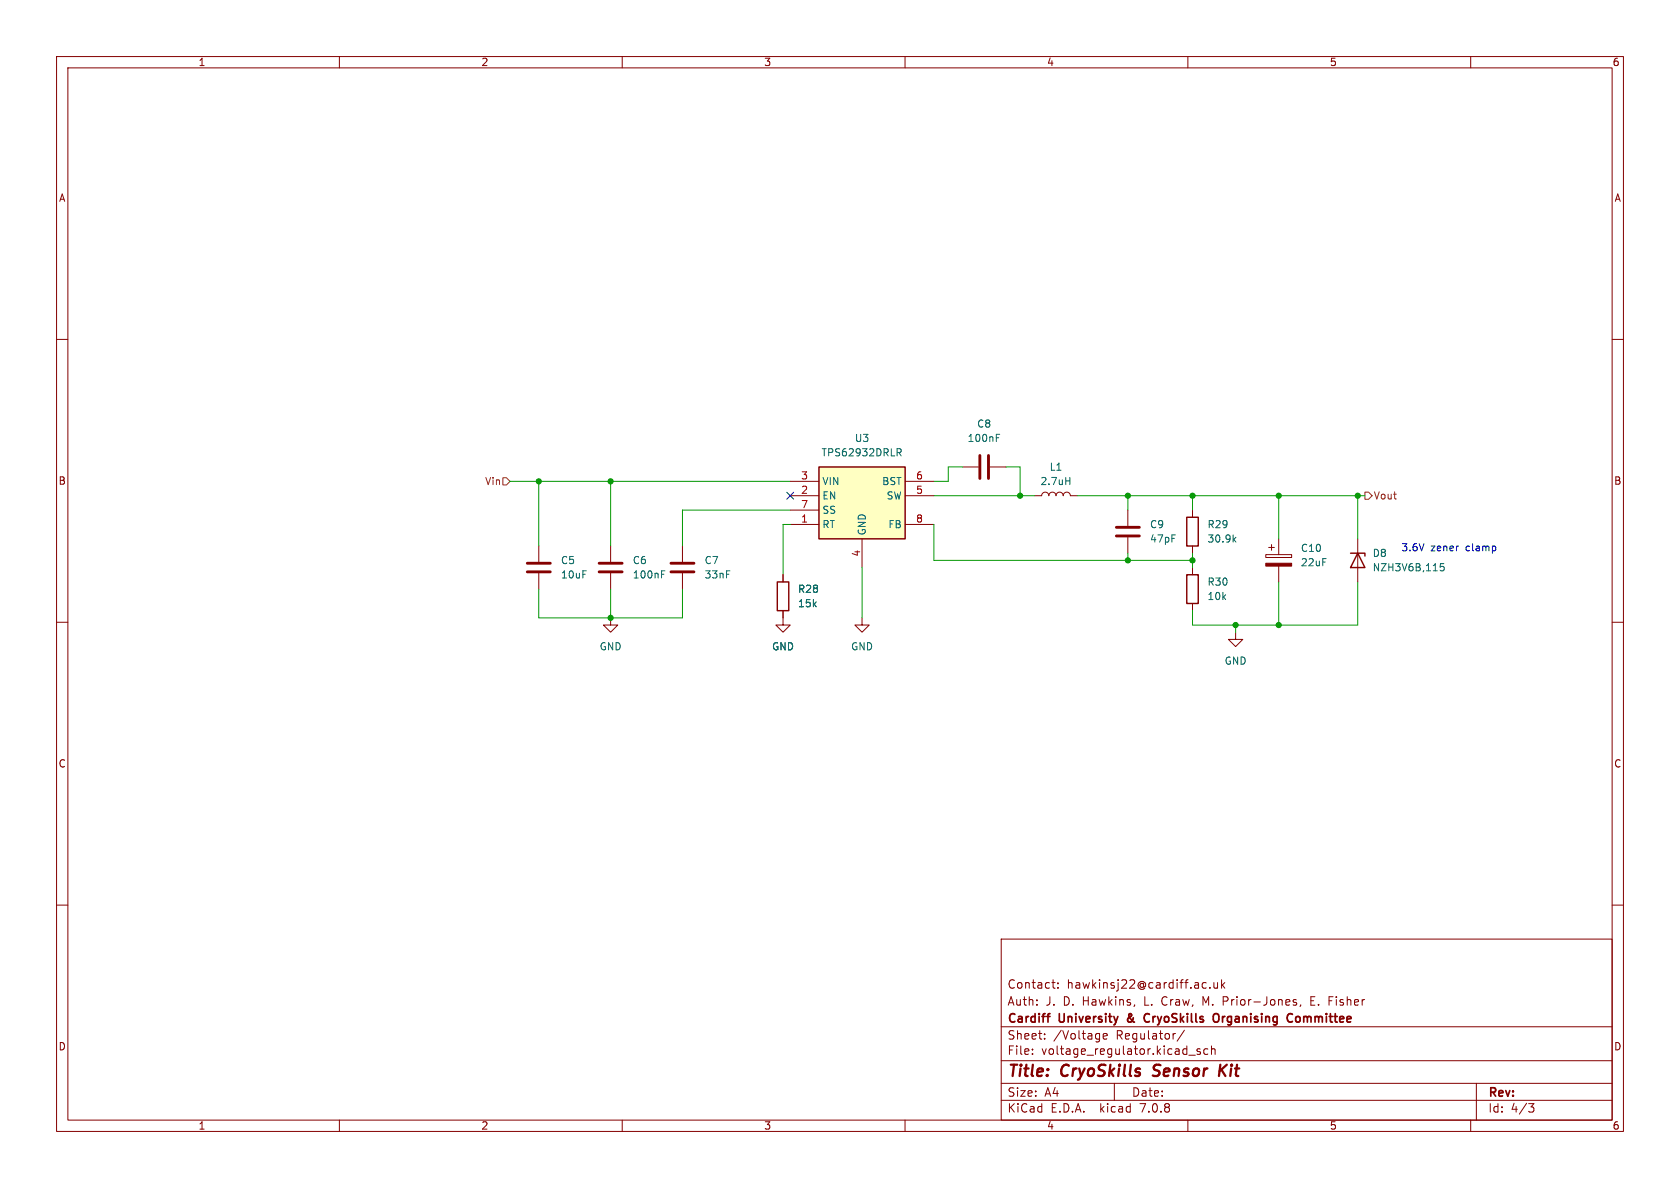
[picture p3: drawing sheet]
<svg xmlns="http://www.w3.org/2000/svg" width="297mm" height="210mm" viewBox="0 0 297 210" stroke-linecap="round" stroke-linejoin="round" font-family="sans-serif">
<g fill="none" stroke="#840000" stroke-width=".18">
<path d="M10 10h277v190h-277zM12 12h273v186h-273zM60 10v2M110 10v2M160 10v2M210 10v2M260 10v2M10 60h2M285 60h2M95.2 96.5v2.8M107.9 96.5v2.8M120.6 96.5v2.8"/>
<path d="M139.7 87.6h5.1M139.7 92.7h5.1M139.7 85.1h5.1M139.7 90.2h5.1M152.4 95.3v5M160 87.6h5.1M160 92.7h5.1M160 85.1h5.1M170.2 82.6h2.8M175 82.6h2.8M182.9 87.6h1.2a.64 .64 0 0 1 .7-.6 .64 .64 0 0 1 .6 .6 .64 .64 0 0 1 .7-.6 .64 .64 0 0 1 .6 .6 .64 .64 0 0 1 .6-.6 .64 .64 0 0 1 .7 .6 .64 .64 0 0 1 .6-.6 .64 .64 0 0 1 .6 .6h1.3M199.4 90.2v2.8"/>
<path d="M199.4 95v2.8M210.8 90.2v1.2M210.8 96.5v1.3M223.8 98h4.5v.6h-4.5zM224.3 96.8h1M224.8 96.3v1M226.1 95.3v2.7M240 95.3v7.6M10 110h2M95.2 101.3v2.8M107.9 109.2v1.3h1.3l-1.3 1.3-1.2-1.3h1.2M107.9 101.3v2.8"/>
<path d="M120.6 101.3v2.8M138.4 108v2.5h1.3l-1.3 1.3-1.2-1.3h1.2M138.4 101.6v1.3M152.4 109.2v1.3h1.3l-1.3 1.3-1.3-1.3h1.3M210.8 100.3v1.3M210.8 106.7v1.3M218.4 111.8v1.2h1.3l-1.3 1.3-1.2-1.3h1.2M226.1 100.1v2.8M285 110h2M10 160h2M285 160h2M177 166h108v32h-108z"/>
<path d="M186 173.7h.5M186.2 174.6l.3 .1M187 174.6v.1M187 173.8v.1M200.6 177.6l-.1 .2M212.8 173.7l.4 .1M213.2 174.6l-.4 .1M213.9 174.6v.1M214.6 173.7l.1 .9 .3 .1 .2-.1M215.2 173.7v1M216 173.2v1.5M216.1 174.1l.4 .6"/>
<path d="M216.5 173.7l-.5 .6M228.7 177.1l.5 .2v.2l-.2 .2-.4-.1M228.7 176.8h.5M230 177.6l-.2 .3M231.7 176.9h.5M232.5 176.2h-.8v1.5h.8M60 198v2M110 198v2M160 198v2M177 194.5h108M177 191.5h108M177 187.5h108"/>
<path d="M177 181.5h108M182.5 186.3v.1M182.5 185.5v.1M184.7 183.6v.1M184.7 182.8v.1M195 183.2l.7-.1v-.3l-.5-.1-.2 .2 .1 .7h.6M197 191.5v3M207.7 182.7h.1M209.4 182.1l-1.3 2M210 198v2M210.2 186.5h1.1M212.2 185.5l-.4-.1-.2 .2 .1 .2 .5 .2v.3h-.6"/>
<path d="M213.5 185.5l-.4-.1-.3 .3v.4l.2 .2h.5M214.2 185.5l.2-.1 .3 .1 .1 .9M214.2 184.9v1.5M260 198v2M261 191.5v6.5M270.2 195.1h1l-.5 .6 .4 .1 .1 .5-.3 .3h-.4"/>
</g>
<path d="M203.8 190.1l.3 .1M204.1 188.4l-.1 .4v.2M215.7 188.2l-.2 2M215.9 189.1l.7 1.1M216.9 188.2l-1.3 1.2" fill="none" stroke="#840000" stroke-width=".4"/>
<path d="M185.1 179.7h.5M185.6 179.2l-.3 .1M203.1 179.3a.74 .74 0 0 0-.9 .5 .74 .74 0 0 0 .6 .9l.3-.1M214.6 179.4a.5 .5 0 0 1 .5-.2 .5 .5 0 0 1 .4 .5v.5a.5 .5 0 0 1-.5 .5 .5 .5 0 0 1-.5-.5zM227.8 179.3l.4-.1 .3 .1M229.6 179.7l-.4 .1-.1 .2v.5l.5 .2M199.4 180v.5M228.5 180.5l-.3 .2-.4-.1" fill="none" stroke="#840000" stroke-width=".3"/>
<path d="M158.6 79.3h.5l.2 .3-.1 .3-.6 .1M158.9 80l.4 .6M176.1 77.4h.5M176.1 76.8h.6M188.4 85h.7M189.1 84.4v1.3M218.1 95.3l.4 .5M218.5 95l-.5 .5M255.3 99.6h-.6l-.1 .6 .2-.1 .4 .1 .1 .2v.4l-.2 .1-.5-.1M117 100.9h.6M117 101.5h.4" fill="none" stroke="#006464" stroke-width=".18"/>
<path d="M144.8 82.6h15.2v12.7h-15.2zM209.8 91.4h2v5.1h-2zM238.8 97.8h2.5v.5M240 97.8l1.3 2.5h-2.5zM137.4 102.9h2v5.1h-2zM209.8 101.6h2v5.1h-2z" fill="none" stroke="#840000" stroke-width=".25"/>
<path d="M223.8 99.6h4.5v.5h-4.5z" fill="#840000" stroke="#840000" stroke-width=".18"/>
<path d="M93.2 99.6h4.1M105.9 99.6h4.1M118.6 99.6h4.1M173.2 80.5v4.1M174.8 80.5v4.1M197.4 94.7h4M197.4 93.2h4M93.2 101.1h4.1M105.9 101.1h4.1M118.6 101.1h4.1" fill="none" stroke="#840000" stroke-width=".51"/>
<path d="M144.8 82.6h15.2v12.7h-15.2z" fill="#ffffc2" stroke="#ffffc2" stroke-width=".18"/>
<path d="M88.9 84.5h.6l.7 .6-.7 .6h-.6zM241.3 87h.6l.7 .6-.7 .7h-.6z" fill="none" stroke="#725600" stroke-width=".18"/>
<g fill="none" stroke="#009600" stroke-width=".18">
<path d="M90.2 85.1h49.5M95.2 85.1v11.4M107.9 85.1v11.4M139.7 92.7h-1.3v8.9M139.7 90.2h-19.1v6.3M165.1 87.6h17.8M165.1 92.7v6.4h45.7M170.2 82.6h-2.6v2.5h-2.5M177.8 82.6h2.5v5M190.5 87.6h50.8M199.4 87.6v2.6M199.4 97.8v1.3"/>
<path d="M210.8 87.6v2.6M210.8 97.8v2.5M226.1 87.6v7.7M240 87.6v7.7M95.2 104.1v5.1h25.4v-5.1M107.9 104.1v5.1M152.4 100.3v8.9M218.4 110.5v1.3M226.1 102.9v7.6M240 102.9v7.6h-29.2v-2.5"/>
</g>
<path d="M139.1 87l1.2 1.2M140.3 87l-1.2 1.2" fill="none" stroke="#000084" stroke-width=".18"/>
<g fill="#009600" stroke="#009600" stroke-width=".18">
<circle cx="199.4" cy="99.1" r=".46"/>
<circle cx="199.4" cy="87.6" r=".46"/>
<circle cx="240" cy="87.6" r=".46"/>
<circle cx="226.1" cy="87.6" r=".46"/>
<circle cx="226.1" cy="110.5" r=".46"/>
<circle cx="210.8" cy="87.6" r=".46"/>
<circle cx="210.8" cy="99.1" r=".46"/>
<circle cx="218.4" cy="110.5" r=".46"/>
<circle cx="107.9" cy="109.2" r=".46"/>
<circle cx="180.3" cy="87.6" r=".46"/>
<circle cx="107.9" cy="85.1" r=".46"/>
<circle cx="95.2" cy="85.1" r=".46"/>
</g>
<g font-size="2.8" fill="#840000">
<text x="178" y="190.9">Title:</text>
<text x="187.7" y="190.9">CryoSkills</text>
<text x="204.7" y="190.9">Sensor</text>
<text x="217.2" y="190.9">Kit</text>
</g>
<g font-size="2.1" fill="#840000">
<text x="178" y="178">Auth:</text>
<text x="178" y="175">Contact:</text>
<text x="184.9" y="178">J.</text>
<text x="188" y="178">D. Hawkins,</text>
<text x="188.6" y="175">hawkinsj22@cardiff.ac.uk</text>
<text x="202.6" y="178">L.</text>
<text x="205.8" y="178">Craw,</text>
<text x="213.2" y="178">M. Prior-Jones,</text>
<text x="232.5" y="178">E. Fisher</text>
<text x="178" y="184">Sheet:</text>
<text x="178" y="181.2">Cardiff</text>
<text x="186.2" y="184">/Voltage</text>
<text x="187.3" y="181.2">University</text>
<text x="197.4" y="184">Regulator/</text>
<text x="200" y="181.2">&amp;</text>
<text x="203.6" y="181.2">CryoSkills</text>
<text x="216.4" y="181.2">Organising</text>
<text x="230.1" y="181.2">Committee</text>
<text x="178" y="186.7">File:</text>
<text x="184.1" y="186.7">voltage_regulator.kicad_sch</text>
<text x="178" y="196.9">KiCad</text>
<text x="178" y="194.1">Size:</text>
<text x="184.7" y="194.1">A4</text>
<text x="185.7" y="196.9">E.D.A.</text>
<text x="194.6" y="196.9">kicad</text>
<text x="200" y="194.1">Date:</text>
<text x="201.8" y="196.9">7.0.8</text>
<text x="263" y="194.3">Rev:</text>
<text x="263" y="196.9">Id:</text>
<text x="267.1" y="196.9">4/3</text>
</g>
<g font-size="1.8" fill="#840000">
<text x="35" y="11.9">1</text>
<text x="85" y="11.9">2</text>
<text x="135" y="11.9">3</text>
<text x="185" y="11.9">4</text>
<text x="235" y="11.9">5</text>
<text x="285" y="11.9">6</text>
<text x="10.3" y="35.9">A</text>
<text x="285.3" y="35.9">A</text>
<text x="10.3" y="85.9">B</text>
<text x="285.3" y="85.9">B</text>
<text x="10.3" y="135.9">C</text>
<text x="285.3" y="135.9">C</text>
<text x="10.3" y="185.9">D</text>
<text x="285.3" y="185.9">D</text>
<text x="35" y="199.9">1</text>
<text x="85" y="199.9">2</text>
<text x="135" y="199.9">3</text>
<text x="185" y="199.9">4</text>
<text x="235" y="199.9">5</text>
<text x="285" y="199.9">6</text>
</g>
<g font-size="1.8" fill="#006464">
<text x="172.6" y="75.8">C8</text>
<text x="145.1" y="80.9">TPS62932DRLR</text>
<text x="151" y="78.3">U3</text>
<text x="171" y="78.3">100nF</text>
<text x="185.5" y="83.4">L1</text>
<text x="145.3" y="88.5">EN</text>
<text x="145.3" y="86">VIN</text>
<text x="155.9" y="86">BST</text>
<text x="156.6" y="88.5">SW</text>
<text x="183.8" y="86">2.7uH</text>
<text x="145.3" y="93.6">RT</text>
<text x="145.3" y="91">SS</text>
<text x="153.3" y="94.7" transform="rotate(-90 153.3 94.7)">GND</text>
<text x="157" y="93.6">FB</text>
<text x="203.2" y="93.6">C9</text>
<text x="213.4" y="93.6">R29</text>
<text x="99.1" y="99.9">C5</text>
<text x="111.8" y="99.9">C6</text>
<text x="124.5" y="99.9">C7</text>
<text x="203.2" y="96.1">47pF</text>
<text x="213.4" y="96.1">30.9k</text>
<text x="229.9" y="97.8">C10</text>
<text x="229.9" y="100.3">22uF</text>
<text x="242.6" y="98.7">D8</text>
<text x="242.6" y="101.2">NZH3V6B,115</text>
<text x="99.1" y="102.5">10uF</text>
<text x="111.8" y="102.5">100nF</text>
<text x="124.5" y="102.5">33nF</text>
<text x="141" y="107.5">15k</text>
<text x="141" y="105">R28</text>
<text x="213.4" y="106.3">10k</text>
<text x="213.4" y="103.7">R30</text>
<text x="105.9" y="115.2">GND</text>
<text x="136.4" y="115.2">GND</text>
<text x="150.4" y="115.2">GND</text>
<text x="216.4" y="117.7">GND</text>
</g>
<g font-size="1.8" fill="#725600">
<text x="85.7" y="86">Vin</text>
<text x="242.8" y="88.5">Vout</text>
</g>
<g font-size="1.8" fill="#a90000">
<text x="141.5" y="87.4">2</text>
<text x="141.5" y="84.8">3</text>
<text x="141.5" y="89.9">7</text>
<text x="161.9" y="87.4">5</text>
<text x="161.9" y="84.8">6</text>
<text x="141.5" y="92.5">1</text>
<text x="161.9" y="92.5">8</text>
<text x="152.1" y="98.5" transform="rotate(-90 152.1 98.5)">4</text>
</g>
<g font-size="1.8" fill="#0000c2">
<text x="247.6" y="97.5">3.6V</text>
<text x="252.9" y="97.5">zener</text>
<text x="259.2" y="97.5">clamp</text>
</g>
</svg>
